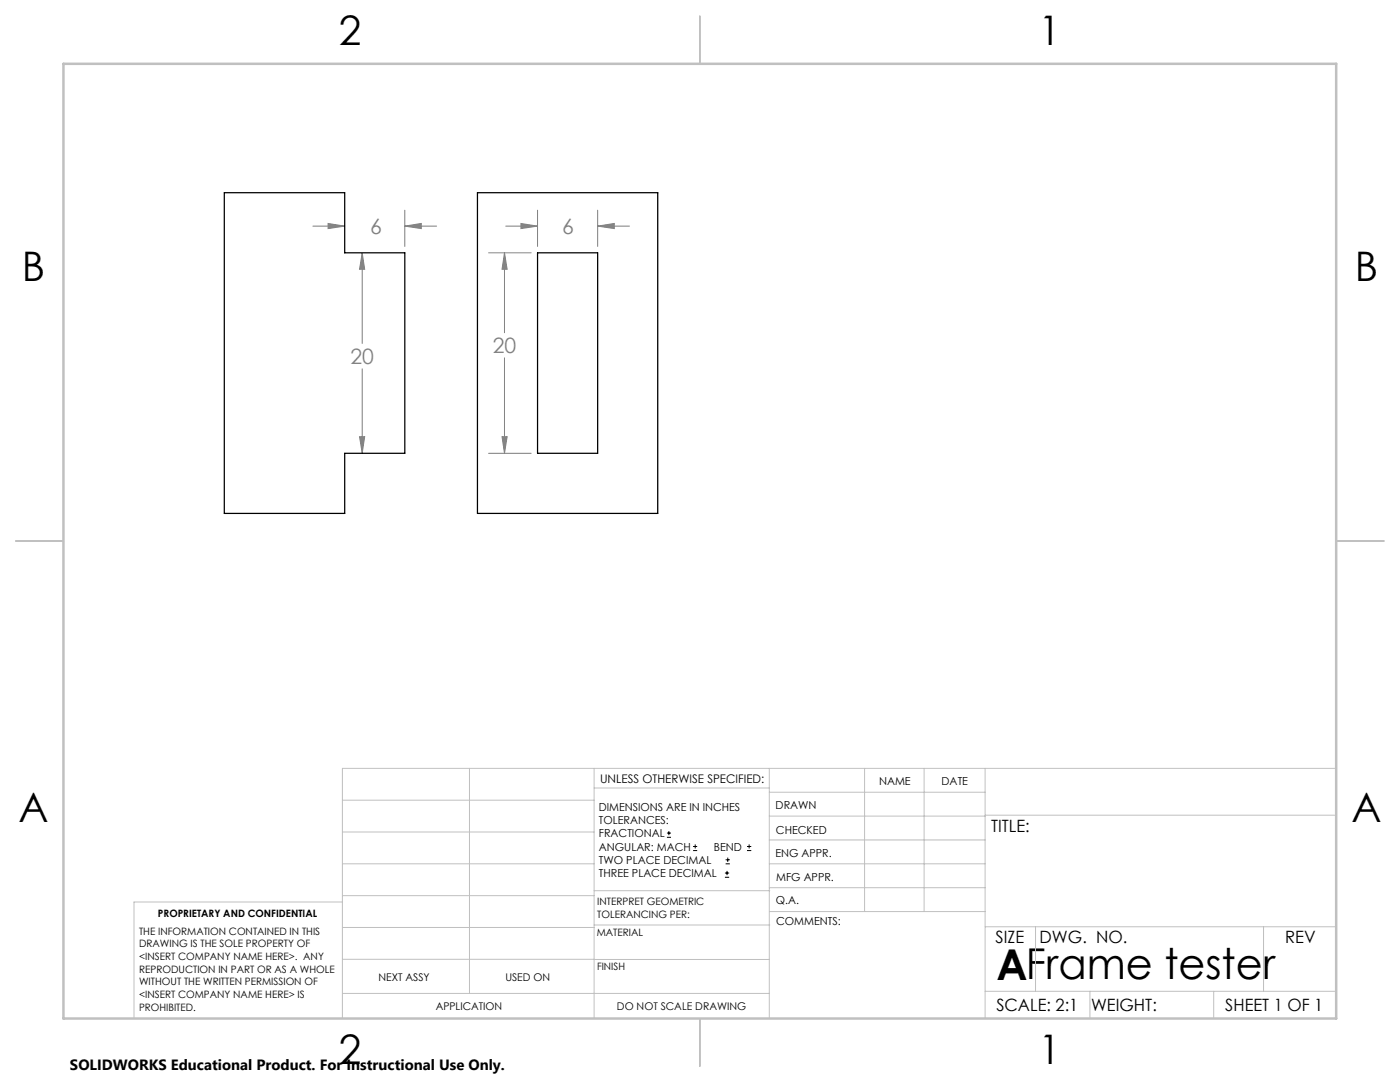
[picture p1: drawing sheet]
<svg xmlns="http://www.w3.org/2000/svg" width="279mm" height="216mm" viewBox="0 0 279 216" stroke-linecap="round" stroke-linejoin="round" font-family="sans-serif">
<g fill="none" stroke="#000" stroke-width=".2">
<path d="M133.1 167.1h.8M133.1 166.2h.8M133.5 165.8v.9M138.3 169.7h.8M138.3 168.9h.8M138.7 168.5v.8M144.7 175h.8M144.7 174.2h.8M144.8 172.4h.9M144.8 171.6h.9M145.1 173.8v.8M145.2 171.1v.9"/>
<path d="M149.1 169.7h.8M149.1 168.9h.8M149.5 168.5v.8"/>
</g>
<g fill="none" stroke="#808080" stroke-width=".2">
<path d="M62.4 45.1h6.4M65.5 44.6l3.3 .5-3.3 .5zM72.3 50.4l.5 3.3h-1zM72.3 50.4v18.1M80.8 45.1l3.3-.5v1zM80.8 41.9v7.3M80.8 45.1h6.3M97.5 50.4h8.5M100.7 50.4l.5 3.3h-1zM100.7 50.4v16M100.9 45.1h6.4M104 44.6l3.3 .5-3.3 .5z"/>
<path d="M107.3 41.9v7.3M119.3 45.1l3.3-.5v1zM119.3 45.1h6.3M119.3 41.9v7.3M72.3 73.6v16.9M100.7 71.4v19.1M71.8 87.1h1l-.5 3.4zM97.5 90.5h8.5M100.2 87.1h1l-.5 3.4z"/>
</g>
<g fill="none" stroke="#c0c0c0" stroke-width=".2">
<path d="M68.3 159.7h50.3M93.7 153.3v44.9M118.6 153.3v49.9M118.6 157.2h34.9M153.5 153.3v49.9M153.5 158.1h43.1M172.5 153.3v28.6M184.4 153.3v28.6M196.6 153.3v49.9M266.7 153.3h-198.4v49.9M68.3 178.7h50.3M68.3 172.4h50.3"/>
<path d="M68.3 166h50.3M68.3 180h-41.6v23.2M118.6 177.7h35M153.5 167.6h43.1M153.5 162.8h43.1M153.5 172.4h43.1M153.5 177.1h43.1M196.6 162.7h70.1M68.3 198.2h85.2M68.3 191.4l85.2 .1M68.3 185.1h50.3M118.6 184.6h35"/>
<path d="M153.6 181.9h43M196.6 197.8h70.1M196.6 184.9h70.1M206.7 184.9v12.9M217.5 197.8v5.4M242.2 197.8v5.4M252.2 184.9v12.9"/>
</g>
<path d="M139.7 3.2v9.5M3.1 107.9h9.6M266.7 107.9h9.5M139.7 203.2v9.6" fill="none" stroke="#c0c0c0" stroke-width=".25"/>
<path d="M12.7 12.7h254v190.5h-254z" fill="none" stroke="#c0c0c0" stroke-width=".5"/>
<path d="M72.3 50.4l.5 3.3h-1zM71.8 87.1h1l-.5 3.4zM80.8 45.1l3.3-.5v1zM65.5 44.6l3.3 .5-3.3 .5zM104 44.6l3.3 .5-3.3 .5zM119.3 45.1l3.3-.5v1zM100.7 50.4l.5 3.3h-1zM100.2 87.1h1l-.5 3.4z" fill="#808080"/>
<path d="M44.8 38.5h24v11.9h12v40.1h-12v11.9h-24zM95.3 38.5h36v63.9h-36zM107.3 50.4h12v40.1h-12z" fill="none" stroke="#000" stroke-width=".25"/>
<text font-size="8.5" x="198.9" y="195.5">AFrame tester</text>
<g font-size="8.1">
<text x="67.6" y="8.9">2</text>
<text x="207.3" y="8.9">1</text>
<text x="4.4" y="56.2">B</text>
<text x="270.4" y="56.2">B</text>
<text x="3.7" y="164.1">A</text>
<text x="269.7" y="164.1">A</text>
<text x="67.6" y="212.4">2</text>
<text x="207.3" y="212.4">1</text>
</g>
<g font-size="4.2" fill="#808080">
<text x="73.9" y="46.7">6</text>
<text x="112.2" y="46.7">6</text>
<text x="98.4" y="70.5">20</text>
<text x="69.9" y="72.6">20</text>
</g>
<g font-size="3.4">
<text x="197.8" y="166">TITLE:</text>
<text x="198.7" y="188.1">SIZE</text>
<text x="207.5" y="188.1">DWG. NO.</text>
<text x="256.5" y="188.2">REV</text>
<text x="198.8" y="201.7">SCALE: 2:1</text>
<text x="217.7" y="201.8">WEIGHT:</text>
<text x="244.5" y="201.7">SHEET 1 OF 1</text>
</g>
<text font-size="3" x="14" y="213.5">SOLIDWORKS Educational Product. For Instructional Use Only.</text>
<text font-size="2.4" x="119.8" y="156.2">UNLESS OTHERWISE SPECIFIED:</text>
<g font-size="2.2">
<text x="119.5" y="161.8">DIMENSIONS ARE IN INCHES</text>
<text x="154.8" y="161.4">DRAWN</text>
<text x="175.4" y="156.6">NAME</text>
<text x="187.9" y="156.7">DATE</text>
<text x="119.5" y="164.4">TOLERANCES:</text>
<text x="119.5" y="167.1">FRACTIONAL</text>
<text x="154.9" y="166.3">CHECKED</text>
<text x="119.5" y="169.7">ANGULAR: MACH</text>
<text x="119.5" y="172.4">TWO PLACE DECIMAL</text>
<text x="142.5" y="169.7">BEND</text>
<text x="154.8" y="171">ENG APPR.</text>
<text x="119.5" y="175">THREE PLACE DECIMAL</text>
<text x="154.9" y="175.7">MFG APPR.</text>
<text x="154.9" y="180.4">Q.A.</text>
<text x="154.9" y="184.6">COMMENTS:</text>
</g>
<g font-size="2.1">
<text x="75.5" y="195.7">NEXT ASSY</text>
<text x="100.9" y="195.7">USED ON</text>
<text x="86.9" y="201.5">APPLICATION</text>
<text x="123.1" y="201.6">DO NOT SCALE DRAWING</text>
</g>
<g font-size="2">
<text x="31.5" y="182.9">PROPRIETARY AND CONFIDENTIAL</text>
<text x="119.2" y="180.6">INTERPRET GEOMETRIC</text>
<text x="119.2" y="183.1">TOLERANCING PER:</text>
<text x="27.8" y="186.5">THE INFORMATION CONTAINED IN THIS</text>
<text x="27.8" y="189">DRAWING IS THE SOLE PROPERTY OF</text>
<text x="27.8" y="191.6">&lt;INSERT COMPANY NAME HERE&gt;. ANY</text>
<text x="119.1" y="186.7">MATERIAL</text>
<text x="27.8" y="194.1">REPRODUCTION IN PART OR AS A WHOLE</text>
<text x="27.8" y="196.6">WITHOUT THE WRITTEN PERMISSION OF</text>
<text x="119.1" y="193.5">FINISH</text>
<text x="27.8" y="199.1">&lt;INSERT COMPANY NAME HERE&gt; IS</text>
<text x="27.8" y="201.7">PROHIBITED.</text>
</g>
</svg>
